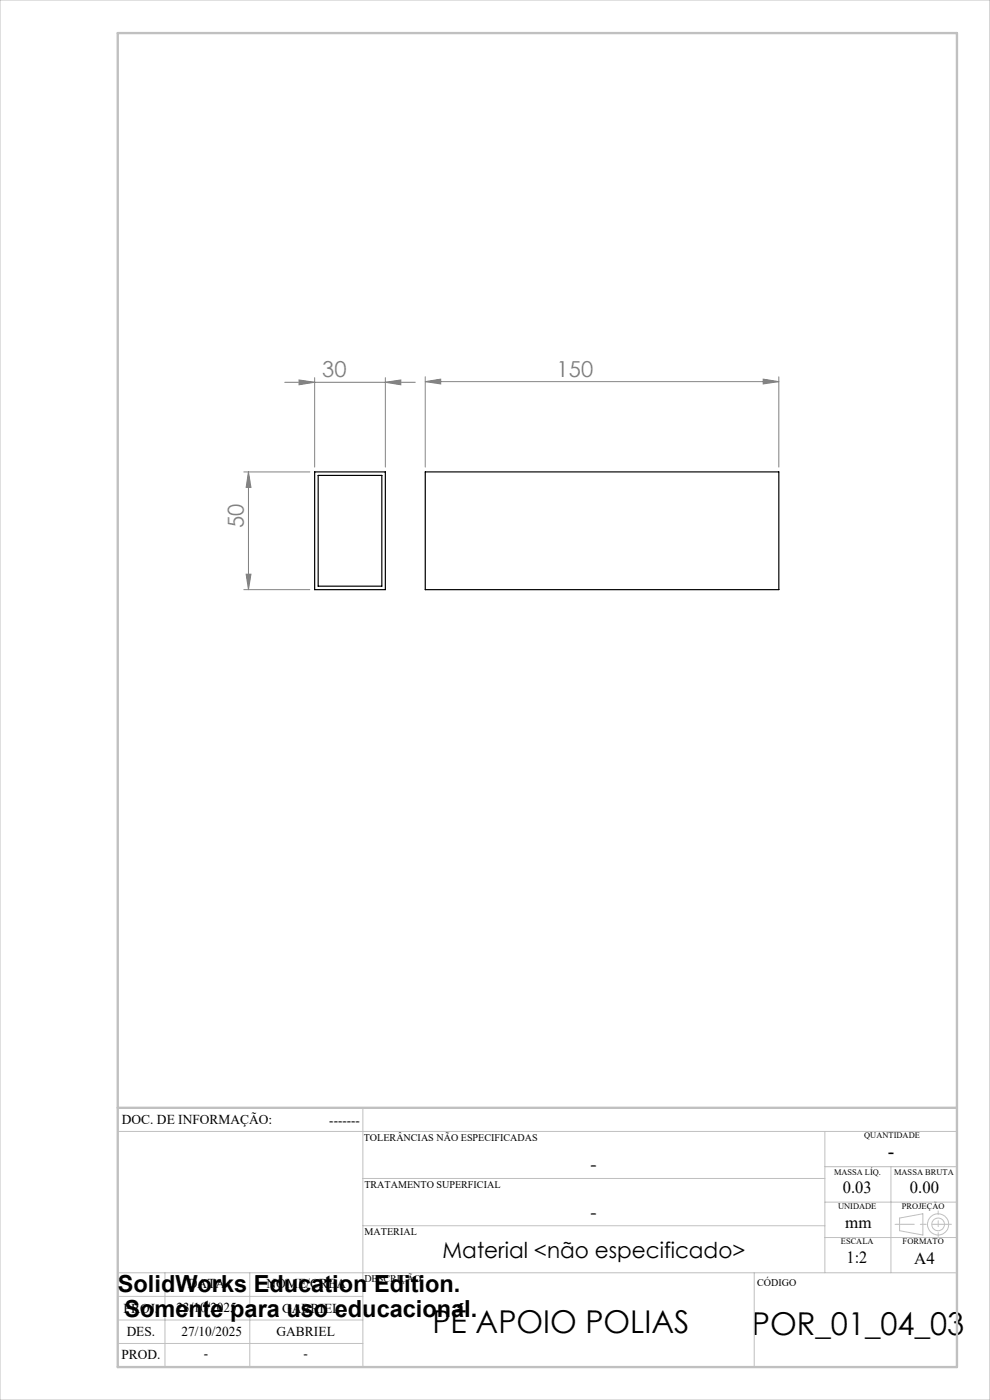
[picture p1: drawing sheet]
<svg xmlns="http://www.w3.org/2000/svg" width="210mm" height="297mm" viewBox="0 0 210 297" stroke-linecap="round" stroke-linejoin="round" font-family="sans-serif">
<g fill="none" stroke="#c0c0c0" stroke-width=".21">
<path d="M0 0h210v297h-210zM77 235v55M25 240h178M77 250h98M175 240v30M175 255h28M175 247.5h28M189 247.5v22.5M190.8 258.4l5-.9v4.5l-5-.9zM25 275h52M25 270h178M35 270v20"/>
<path d="M53 270v20M77 260h98M160 270v20M175 262.5h28M25 285h52M25 280h52"/>
<circle cx="199" cy="259.7" r="1.34"/>
<circle cx="199" cy="259.7" r="2.25"/>
</g>
<g fill="none" stroke="#808080" stroke-width=".21">
<path d="M90.2 79.9v19.2M165.2 79.9v19.2M60.4 81.1h27.7M63.4 80.6l3.3 .5-3.3 .5zM66.7 80.1v19M81.7 81.1l3.3-.5v1zM81.7 80.1v19M90.2 81l3.3-.6v1.1zM90.2 81h75M161.9 80.4l3.3 .6-3.3 .5zM51.7 100.1h14M52.7 100.1l.5 3.3h-1z"/>
<path d="M52.7 100.1v25M51.7 125.1h14M52.2 121.8h1l-.5 3.3z"/>
</g>
<path d="M201.8 259.7h-11.9" fill="none" stroke="#c0c0c0" stroke-width=".21" stroke-dasharray="15.2 1.3 1.3 1.3" stroke-dashoffset="11.2"/>
<path d="M199 256.9v5.4" fill="none" stroke="#c0c0c0" stroke-width=".21" stroke-dasharray="15.2 1.3 1.3 1.3" stroke-dashoffset="14.4"/>
<path d="M25 7h178v283h-178zM25 235h178" fill="none" stroke="#c0c0c0" stroke-width=".5"/>
<g fill="#808080">
<path d="M81.7 81.1l3.3-.5v1zM63.4 80.6l3.3 .5-3.3 .5zM161.9 80.4l3.3 .6-3.3 .5zM90.2 81l3.3-.6v1.1z"/>
<path d="M52.7 100.1l.5 3.3h-1zM52.2 121.8h1l-.5 3.3z"/>
</g>
<path d="M66.7 100.1h15v25h-15zM67.5 100.9h13.5v23.5h-13.5zM90.2 100.1h75v25h-75z" fill="none" stroke="#000" stroke-width=".25"/>
<g font-size="6.7">
<text x="91.7" y="282.7">PÉ APOIO POLIAS</text>
<text x="159.5" y="283.1">POR_01_04_03</text>
</g>
<g font-size="5">
<text x="25" y="274">SolidWorks Education Edition.</text>
<text x="26.4" y="279.5">Somente para uso educacional.</text>
</g>
<g font-size="4.7" fill="#808080">
<text x="68.3" y="80.1">30</text>
<text x="118.1" y="79.9">150</text>
<text x="51.7" y="112" transform="rotate(-90 51.7 112)">50</text>
</g>
<text font-size="4.7" x="93.9" y="266.8">Material &lt;não especificado&gt;</text>
<text font-size="4.3" x="188.3" y="245.8">-</text>
<g font-size="4">
<text x="125.2" y="248.4">-</text>
<text x="125.2" y="258.6">-</text>
</g>
<g font-size="3.6">
<text x="178.8" y="253.1">0.03</text>
<text x="193" y="253.1">0.00</text>
<text x="179.3" y="260.6">mm</text>
<text x="179.6" y="267.9">1:2</text>
<text x="193.9" y="268.1">A4</text>
</g>
<g font-size="2.9">
<text x="25.9" y="238.4">DOC. DE INFORMAÇÃO:</text>
<text x="69.8" y="238.6">-------</text>
<text x="39.9" y="273.2">DATA</text>
<text x="56.5" y="273.2">NOME/CREA</text>
<text x="26.2" y="278.6">PROJ.</text>
<text x="37.4" y="278.2">23/10/2025</text>
<text x="59.8" y="278.6">GABRIEL</text>
<text x="26.9" y="283.4">DES.</text>
<text x="38.5" y="283.4">27/10/2025</text>
<text x="58.7" y="283.4">GABRIEL</text>
<text x="25.7" y="288.3">PROD.</text>
<text x="43.3" y="288">-</text>
<text x="64.4" y="288">-</text>
</g>
<g font-size="2.2">
<text x="77.2" y="242.1">TOLERÂNCIAS NÃO ESPECIFICADAS</text>
<text x="77.3" y="251.9">TRATAMENTO SUPERFICIAL</text>
<text x="77.3" y="261.9">MATERIAL</text>
<text x="77.3" y="272.1">DESCRIÇÃO</text>
<text x="160.6" y="272.8">CÓDIGO</text>
</g>
<g font-size="1.8">
<text x="183.3" y="241.4">QUANTIDADE</text>
<text x="176.9" y="249.2">MASSA LÍQ.</text>
<text x="189.7" y="249.2">MASSA BRUTA</text>
<text x="177.8" y="256.5">UNIDADE</text>
<text x="191.3" y="256.5">PROJEÇÃO</text>
<text x="178.4" y="264">ESCALA</text>
<text x="191.5" y="264">FORMATO</text>
</g>
</svg>
